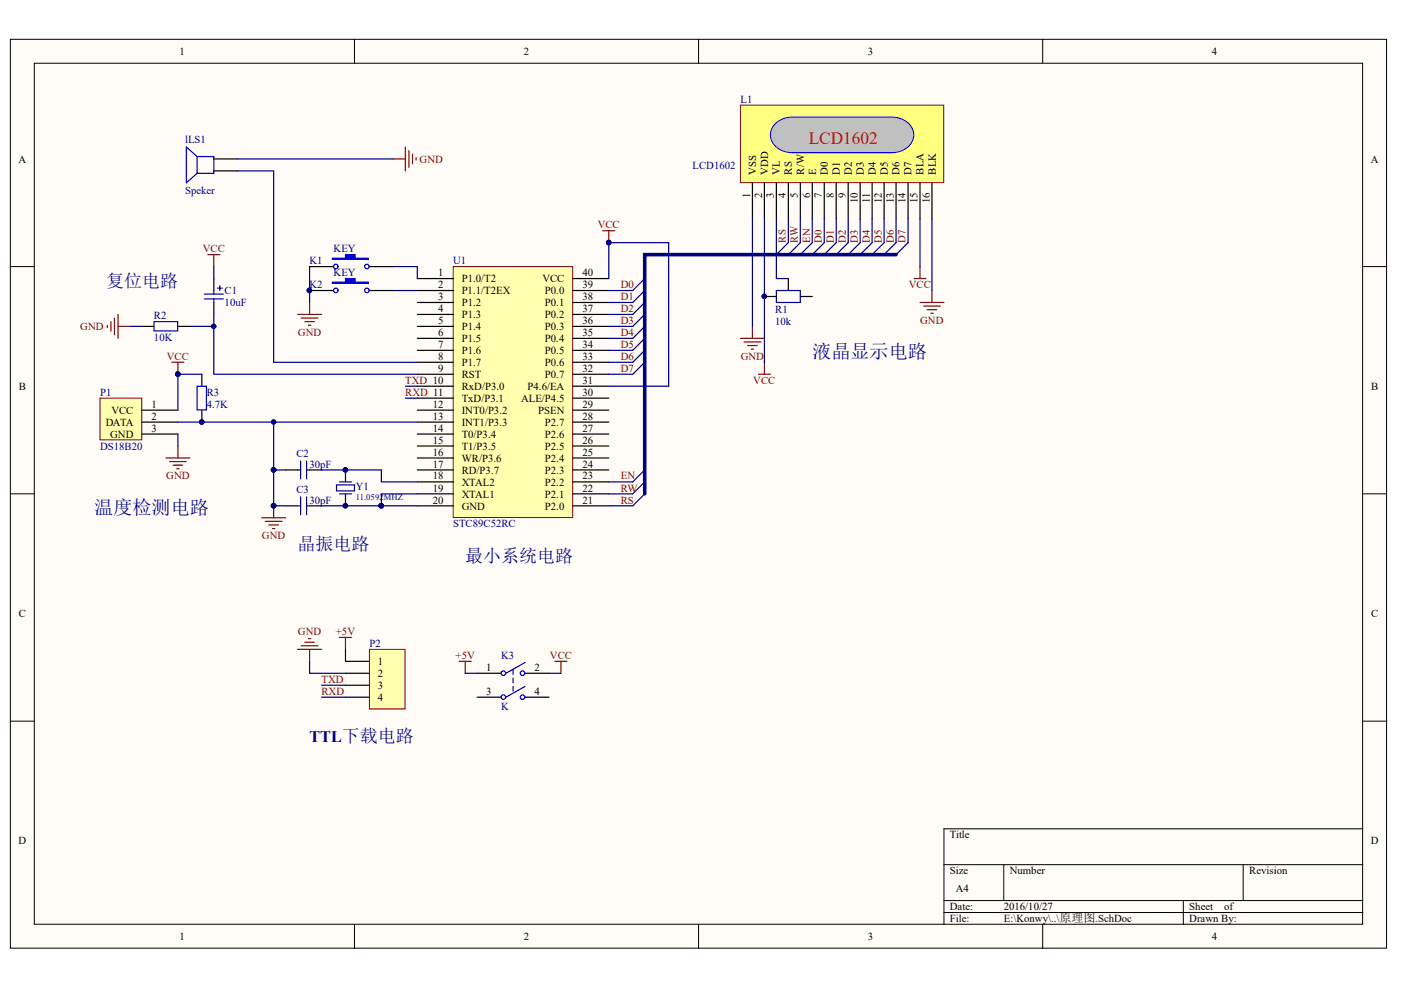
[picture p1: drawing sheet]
# Altium schematic sheet 原理图.SchDoc
size A4

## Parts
C1  value 10uF  [cap4]  (hidden comment: Cap-polarity)
C2  value 30pF  [cap-2.545]  (hidden comment: Cap)
C3  value 30pF  [cap-2.545]  (hidden comment: Cap)
K1  KEY2  [KEY4]  (value not drawn)
K2  KEY2  [KEY4]  (value not drawn)
K3  K  [Switch-Single]
L1  LCD1602  [LCD1602]
lLS1  Speker  [SPK-interface]
P1  DS18B20  [PNP]
P2  Header 4  [HDR1X4]  (value not drawn)
R1  value 10k  [RES1]  (hidden comment: RES1)
R2  RES: 10K  [RES2 AXIAL-0.4]  (hidden comment: RES)
R3  RES: 4.7K  [RES2 AXIAL-0.4]  (hidden comment: RES)
U1  STC89C52RC  [DIP-40]
Y1  value 11.0592MHZ  [XALT2]  (hidden comment: XTAL)

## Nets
+5V: K3.1 P2.1
GND: C2.1 C3.1 K1.1 K2.1 L1.1(VSS) L1.16(BLK) lLS1.2 P1.2(DATA) P1.3(GND) P2.2 R2.1 R3.2 U1.13(INT1/P3.3)
VCC: C1.1 K3.2(NO1) L1.2(VDD) L1.15(BLA) P1.1(VCC) R1.1 R3.1 U1.31(P4.6/EA) U1.40(VCC)
D0: L1.7(D0) U1.39(P0.0)
D1: L1.8(D1) U1.38(P0.1)
D2: L1.9(D2) U1.37(P0.2)
D3: L1.10(D3) U1.36(P0.3)
D4: L1.11(D4) U1.35(P0.4)
D5: L1.12(D5) U1.34(P0.5)
D6: L1.13(D6) U1.33(P0.6)
D7: L1.14(D7) U1.32(P0.7)
EN: L1.6(E) U1.23(P2.2)
RS: L1.4(RS) U1.21(P2.0)
RW: L1.5(R/W) U1.22(P2.1)
RXD: P2.4 U1.11(TxD/P3.1)
TXD: P2.3 U1.10(RxD/P3.0)
NetC1_2: C1.2 R2.2 U1.9(RST)
NetC2_2: C2.2 U1.18(XTAL2) Y1.2
NetC3_2: C3.2 U1.19(XTAL1) U1.20(GND) Y1.1
NetK1_2: K1.2 U1.1(P1.0/T2)
NetK2_2: K2.2 U1.2(P1.1/T2EX)
NetL1_3: L1.3(VL) R1.2
NetlLS1_1: lLS1.1 U1.8(P1.7)

Not connected (* = marked no-connect by the designer): K3 3(COMMON2) 4(NO2); R1 3; U1 3(P1.2) 4(P1.3) 5(P1.4) 6(P1.5) 7(P1.6) 12(INT0/P3.2) 14(T0/P3.4) 15(T1/P3.5) 16(WR/P3.6) 17(RD/P3.7) 24(P2.3) 25(P2.4) 26(P2.5) 27(P2.6) 28(P2.7) 29(PSEN) 30(ALE/P4.5)

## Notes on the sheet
- (near R2) 复位电路
- 液晶显示电路
- 温度检测电路
- 晶振电路
- (near U1) 最小系统电路
- (near P2) TTL下载电路
